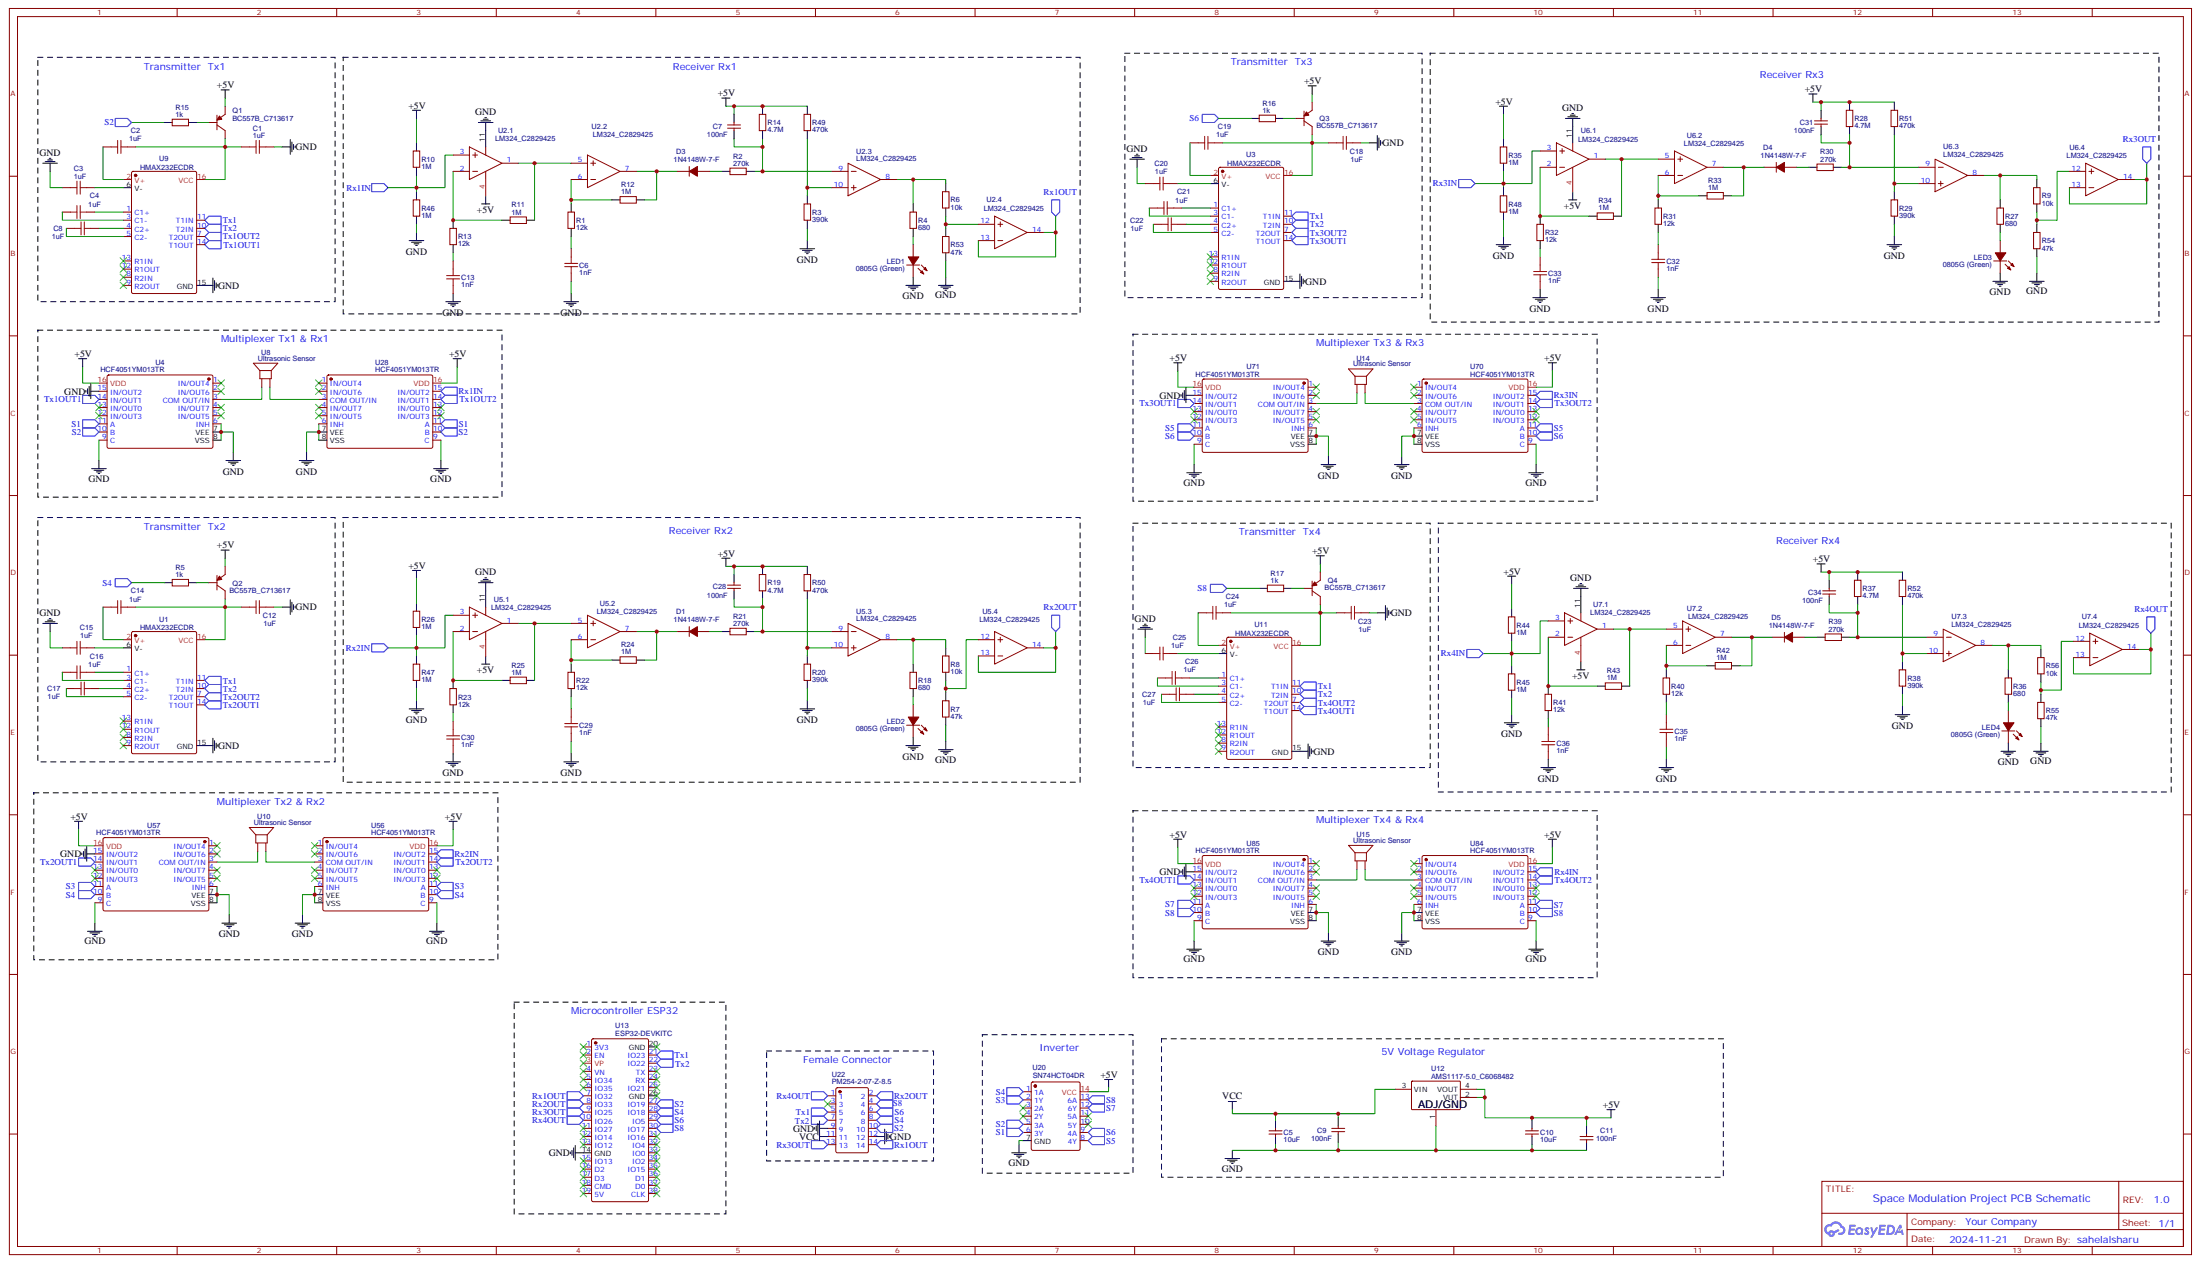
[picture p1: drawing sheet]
# EasyEDA schematic pcb_schematic.json
TITLE: Space Modulation Project PCB Schematic; REV: 1.0; Date: 2024-11-21; Sheet: 1/1; Drawn By: sahelalsharu; Company: Your Company

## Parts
C1  1uF  [C1206]
C2  1uF  [C1206]
C3  1uF  [C1206]
C4  1uF  [C1206]
C5  10uF  [C1206]
C6  1nF  [C0805]
C7  100nF  [C0805]
C8  1uF  [C1206]
C9  100nF  [C0805]
C10  10uF  [C1206]
C11  100nF  [C0805]
C12  1uF  [C1206]
C13  1nF  [C0805]
C14  1uF  [C1206]
C15  1uF  [C1206]
C16  1uF  [C1206]
C17  1uF  [C1206]
C18  1uF  [C1206]
C19  1uF  [C1206]
C20  1uF  [C1206]
C21  1uF  [C1206]
C22  1uF  [C1206]
C23  1uF  [C1206]
C24  1uF  [C1206]
C25  1uF  [C1206]
C26  1uF  [C1206]
C27  1uF  [C1206]
C28  100nF  [C0805]
C29  1nF  [C0805]
C30  1nF  [C0805]
C31  100nF  [C0805]
C32  1nF  [C0805]
C33  1nF  [C0805]
C34  100nF  [C0805]
C35  1nF  [C0805]
C36  1nF  [C0805]
D1  1N4148W-7-F  [SOD-123_L2.7-W1.6-LS3.7-RD-1]
D3  1N4148W-7-F  [SOD-123_L2.7-W1.6-LS3.7-RD-1]
D4  1N4148W-7-F  [SOD-123_L2.7-W1.6-LS3.7-RD-1]
D5  1N4148W-7-F  [SOD-123_L2.7-W1.6-LS3.7-RD-1]
LED1  0805G (Green)  [LED0805-R-RD]
LED2  0805G (Green)  [LED0805-R-RD]
LED3  0805G (Green)  [LED0805-R-RD]
LED4  0805G (Green)  [LED0805-R-RD]
Q1  BC557B_C713617  [TO-92-3_L4.9-W3.7-P1.27-L]
Q2  BC557B_C713617  [TO-92-3_L4.9-W3.7-P1.27-L]
Q3  BC557B_C713617  [TO-92-3_L4.9-W3.7-P1.27-L]
Q4  BC557B_C713617  [TO-92-3_L4.9-W3.7-P1.27-L]
R1  12kΩ  [R0805]
R2  270kΩ  [R0805]
R3  390kΩ  [R0805]
R4  680Ω  [R0805]
R5  1kΩ  [R0805]
R6  10kΩ  [R0805]
R7  47kΩ  [R0805]
R8  10kΩ  [R0805]
R9  10kΩ  [R0805]
R10  1MΩ  [R0805]
R11  1MΩ  [R0805]
R12  1MΩ  [R0805]
R13  12kΩ  [R0805]
R14  4.7MΩ  [R0805]
R15  1kΩ  [R0805]
R16  1kΩ  [R0805]
R17  1kΩ  [R0805]
R18  680Ω  [R0805]
R19  4.7MΩ  [R0805]
R20  390kΩ  [R0805]
R21  270kΩ  [R0805]
R22  12kΩ  [R0805]
R23  12kΩ  [R0805]
R24  1MΩ  [R0805]
R25  1MΩ  [R0805]
R26  1MΩ  [R0805]
R27  680Ω  [R0805]
R28  4.7MΩ  [R0805]
R29  390kΩ  [R0805]
R30  270kΩ  [R0805]
R31  12kΩ  [R0805]
R32  12kΩ  [R0805]
R33  1MΩ  [R0805]
R34  1MΩ  [R0805]
R35  1MΩ  [R0805]
R36  680Ω  [R0805]
R37  4.7MΩ  [R0805]
R38  390kΩ  [R0805]
R39  270kΩ  [R0805]
R40  12kΩ  [R0805]
R41  12kΩ  [R0805]
R42  1MΩ  [R0805]
R43  1MΩ  [R0805]
R44  1MΩ  [R0805]
R45  1MΩ  [R0805]
R46  1MΩ  [R0805]
R47  1MΩ  [R0805]
R48  1MΩ  [R0805]
R49  470kΩ  [R0805]
R50  470kΩ  [R0805]
R51  470kΩ  [R0805]
R52  470kΩ  [R0805]
R53  47kΩ  [R0805]
R54  47kΩ  [R0805]
R55  47kΩ  [R0805]
R56  10kΩ  [R0805]
U1  HMAX232ECDR  [SOP-16_L10.2-W3.9-P1.27-LS6.0-BL]
U2  LM324_C2829425  [SOP-14_L8.6-W3.9-P1.27-LS6.0-BL]  (sections 1,2,3,4)
U3  HMAX232ECDR  [SOP-16_L10.2-W3.9-P1.27-LS6.0-BL]
U4  HCF4051YM013TR  [SO-16_L10.0-W4.0-P1.27-LS6.2-BL]
U5  LM324_C2829425  [SOP-14_L8.6-W3.9-P1.27-LS6.0-BL]  (sections 1,2,3,4)
U6  LM324_C2829425  [SOP-14_L8.6-W3.9-P1.27-LS6.0-BL]  (sections 1,2,3,4)
U7  LM324_C2829425  [SOP-14_L8.6-W3.9-P1.27-LS6.0-BL]  (sections 1,2,3,4)
U8  Ultrasonic Sensor  [ULTRASONIC SENSOR FOOTPRINT]
U9  HMAX232ECDR  [SOP-16_L10.2-W3.9-P1.27-LS6.0-BL]
U10  Ultrasonic Sensor  [ULTRASONIC SENSOR FOOTPRINT]
U11  HMAX232ECDR  [SOP-16_L10.2-W3.9-P1.27-LS6.0-BL]
U12  AMS1117-5.0_C6068482  [SOT-223-4_L6.5-W3.5-P2.30-LS7.0-BR]
U13  ESP32-DEVKITC  [BULETM-SMD_ESP32-DEVKITC]
U14  Ultrasonic Sensor  [ULTRASONIC SENSOR FOOTPRINT]
U15  Ultrasonic Sensor  [ULTRASONIC SENSOR FOOTPRINT]
U20  SN74HCT04DR  [SOIC-14_L8.7-W3.9-P1.27-LS6.0-BL]
U22  PM254-2-07-Z-8.5  [HDR-TH_14P-P2.54-V-F-R2-C7-S2.54]
U28  HCF4051YM013TR  [SO-16_L10.0-W4.0-P1.27-LS6.2-BL]
U56  HCF4051YM013TR  [SO-16_L10.0-W4.0-P1.27-LS6.2-BL]
U57  HCF4051YM013TR  [SO-16_L10.0-W4.0-P1.27-LS6.2-BL]
U70  HCF4051YM013TR  [SO-16_L10.0-W4.0-P1.27-LS6.2-BL]
U71  HCF4051YM013TR  [SO-16_L10.0-W4.0-P1.27-LS6.2-BL]
U84  HCF4051YM013TR  [SO-16_L10.0-W4.0-P1.27-LS6.2-BL]
U85  HCF4051YM013TR  [SO-16_L10.0-W4.0-P1.27-LS6.2-BL]

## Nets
+5V: C7.2 C10.1 C11.2 C28.2 C31.2 C34.2 Q1.3(E) Q2.3(E) Q3.3(E) Q4.3(E) R10.2 R14.2 R19.2 R26.2 R28.2 R35.2 R37.2 R44.2 R49.2 R50.2 R51.2 R52.2 U2.4(VDD) U4.16(VDD) U5.4(VDD) U6.4(VDD) U7.4(VDD) U12.2(VUT) U12.4(VOUT) U20.14(VCC) U28.16(VDD) U56.16(VDD) U57.16(VDD) U70.16(VDD) U71.16(VDD) U84.16(VDD) U85.16(VDD)
GND: C1.2 C3.1 C5.2 C6.2 C9.1 C10.2 C11.1 C12.2 C13.2 C15.1 C18.2 C20.1 C23.2 C25.1 C29.2 C30.2 C32.2 C33.2 C35.2 C36.2 LED1.2(K) LED2.2(K) LED3.2(K) LED4.2(K) R3.1 R7.2 R20.1 R29.1 R38.1 R45.1 R46.1 R47.1 R48.1 R53.2 R54.2 R55.2 U1.15(GND) U2.11(VSS) U3.15(GND) U4.6(INH) U4.7(VEE) U4.8(VSS) U4.9(C) U4.15(IN/OUT2) U5.11(VSS) U6.11(VSS) U7.11(VSS) U9.15(GND) U11.15(GND) U12.1(ADJ/GND) U13.14(GND) U20.7(GND) U22.9 U22.12 U28.6(INH) U28.7(VEE) U28.8(VSS) U28.9(C) U56.6(INH) U56.7(VEE) U56.8(VSS) U56.9(C) U57.6(INH) U57.7(VEE) U57.8(VSS) U57.9(C) U57.15(IN/OUT2) U70.6(INH) U70.7(VEE) U70.8(VSS) U70.9(C) U71.6(INH) U71.7(VEE) U71.8(VSS) U71.9(C) U71.15(IN/OUT2) U84.6(INH) U84.7(VEE) U84.8(VSS) U84.9(C) U85.6(INH) U85.7(VEE) U85.8(VSS) U85.9(C) U85.15(IN/OUT2)
VCC: C5.1 C9.2 U12.3(VIN) U22.11
Rx1IN: R10.1 R46.2 U2.3(VINA+) U28.15(IN/OUT2)
Rx1OUT: U2.13(VIND-) U2.14(VOUTD) U13.7(IO32) U22.14
Rx2IN: R26.1 R47.2 U5.3(VINA+) U56.15(IN/OUT2)
Rx2OUT: U5.13(VIND-) U5.14(VOUTD) U13.8(IO33) U22.2
Rx3IN: R35.1 R48.2 U6.3(VINA+) U70.15(IN/OUT2)
Rx3OUT: U6.13(VIND-) U6.14(VOUTD) U13.9(IO25) U22.13
Rx4IN: R44.1 R45.2 U7.3(VINA+) U84.15(IN/OUT2)
Rx4OUT: U7.13(VIND-) U7.14(VOUTD) U13.10(IO26) U22.1
S1: U4.11(A) U20.6(3Y) U28.11(A)
S2: R15.1 U4.10(B) U13.27(IO19) U20.5(3A) U22.10 U28.10(B)
S3: U20.2(1Y) U56.11(A) U57.11(A)
S4: R5.1 U13.28(IO18) U20.1(1A) U22.8 U56.10(B) U57.10(B)
S5: U20.8(4Y) U70.11(A) U71.11(A)
S6: R16.1 U13.29(IO5) U20.9(4A) U22.6 U70.10(B) U71.10(B)
S7: U20.12(6Y) U84.11(A) U85.11(A)
S8: R17.1 U13.30(IO17) U20.13(6A) U22.4 U84.10(B) U85.10(B)
Tx1: U1.11(T1IN) U3.11(T1IN) U9.11(T1IN) U11.11(T1IN) U13.21(IO23) U22.5
Tx1OUT1: U4.14(IN/OUT1) U9.14(T1OUT)
Tx1OUT2: U9.7(T2OUT) U28.14(IN/OUT1)
Tx2: U1.10(T2IN) U3.10(T2IN) U9.10(T2IN) U11.10(T2IN) U13.22(IO22) U22.7
Tx2OUT1: U1.14(T1OUT) U57.14(IN/OUT1)
Tx2OUT2: U1.7(T2OUT) U56.14(IN/OUT1)
Tx3OUT1: U3.14(T1OUT) U71.14(IN/OUT1)
Tx3OUT2: U3.7(T2OUT) U70.14(IN/OUT1)
Tx4OUT1: U11.14(T1OUT) U85.14(IN/OUT1)
Tx4OUT2: U11.7(T2OUT) U84.14(IN/OUT1)
Net-(C1-1): C1.1 C2.2 Q1.1(C) U9.16(VCC)
Net-(C2-1): C2.1 U9.2(V+)
Net-(C3-2): C3.2 U9.6(V-)
Net-(C4-1): C4.1 U9.3(C1-)
Net-(C4-2): C4.2 U9.1(C1+)
Net-(C6-1): C6.1 R1.1
Net-(C7-1): C7.1 R2.2 R14.1 U2.9(VINC-)
Net-(C8-1): C8.1 U9.5(C2-)
Net-(C8-2): C8.2 U9.4(C2+)
Net-(C12-1): C12.1 C14.2 Q2.1(C) U1.16(VCC)
Net-(C13-1): C13.1 R13.1
Net-(C14-1): C14.1 U1.2(V+)
Net-(C15-2): C15.2 U1.6(V-)
Net-(C16-1): C16.1 U1.3(C1-)
Net-(C16-2): C16.2 U1.1(C1+)
Net-(C17-1): C17.1 U1.5(C2-)
Net-(C17-2): C17.2 U1.4(C2+)
Net-(C18-1): C18.1 C19.2 Q3.1(C) U3.16(VCC)
Net-(C19-1): C19.1 U3.2(V+)
Net-(C20-2): C20.2 U3.6(V-)
Net-(C21-1): C21.1 U3.3(C1-)
Net-(C21-2): C21.2 U3.1(C1+)
Net-(C22-1): C22.1 U3.5(C2-)
Net-(C22-2): C22.2 U3.4(C2+)
Net-(C23-1): C23.1 C24.2 Q4.1(C) U11.16(VCC)
Net-(C24-1): C24.1 U11.2(V+)
Net-(C25-2): C25.2 U11.6(V-)
Net-(C26-1): C26.1 U11.3(C1-)
Net-(C26-2): C26.2 U11.1(C1+)
Net-(C27-1): C27.1 U11.5(C2-)
Net-(C27-2): C27.2 U11.4(C2+)
Net-(C28-1): C28.1 R19.1 R21.2 U5.9(VINC-)
Net-(C29-1): C29.1 R22.1
Net-(C30-1): C30.1 R23.1
Net-(C31-1): C31.1 R28.1 R30.2 U6.9(VINC-)
Net-(C32-1): C32.1 R31.1
Net-(C33-1): C33.1 R32.1
Net-(C34-1): C34.1 R37.1 R39.2 U7.9(VINC-)
Net-(C35-1): C35.1 R40.1
Net-(C36-1): C36.1 R41.1
Net-(D1-1): D1.1(C) R24.1 U5.7(VOUTB)
Net-(D1-2): D1.2(A) R21.1
Net-(D3-1): D3.1(C) R12.1 U2.7(VOUTB)
Net-(D3-2): D3.2(A) R2.1
Net-(D4-1): D4.1(C) R33.1 U6.7(VOUTB)
Net-(D4-2): D4.2(A) R30.1
Net-(D5-1): D5.1(C) R42.1 U7.7(VOUTB)
Net-(D5-2): D5.2(A) R39.1
Net-(LED1-1): LED1.1(A) R4.1
Net-(LED2-1): LED2.1(A) R18.1
Net-(LED3-1): LED3.1(A) R27.1
Net-(LED4-1): LED4.1(A) R36.1
Net-(Q1-2): Q1.2(B) R15.2
Net-(Q2-2): Q2.2(B) R5.2
Net-(Q3-2): Q3.2(B) R16.2
Net-(Q4-2): Q4.2(B) R17.2
Net-(R1-2): R1.2 R12.2 U2.6(VINB-)
Net-(R3-2): R3.2 R49.1 U2.10(VINC+)
Net-(R4-2): R4.2 R6.2 U2.8(VOUTC)
Net-(R6-1): R6.1 R53.1 U2.12(VIND+)
Net-(R7-1): R7.1 R8.1 U5.12(VIND+)
Net-(R8-2): R8.2 R18.2 U5.8(VOUTC)
Net-(R9-1): R9.1 R54.1 U6.12(VIND+)
Net-(R9-2): R9.2 R27.2 U6.8(VOUTC)
Net-(R11-1): R11.1 U2.1(VOUTA) U2.5(VINB+)
Net-(R11-2): R11.2 R13.2 U2.2(VINA-)
Net-(R20-2): R20.2 R50.1 U5.10(VINC+)
Net-(R22-2): R22.2 R24.2 U5.6(VINB-)
Net-(R23-2): R23.2 R25.2 U5.2(VINA-)
Net-(R25-1): R25.1 U5.1(VOUTA) U5.5(VINB+)
Net-(R29-2): R29.2 R51.1 U6.10(VINC+)
Net-(R31-2): R31.2 R33.2 U6.6(VINB-)
Net-(R32-2): R32.2 R34.2 U6.2(VINA-)
Net-(R34-1): R34.1 U6.1(VOUTA) U6.5(VINB+)
Net-(R36-2): R36.2 R56.2 U7.8(VOUTC)
Net-(R38-2): R38.2 R52.1 U7.10(VINC+)
Net-(R40-2): R40.2 R42.2 U7.6(VINB-)
Net-(R41-2): R41.2 R43.2 U7.2(VINA-)
Net-(R43-1): R43.1 U7.1(VOUTA) U7.5(VINB+)
Net-(R55-1): R55.1 R56.1 U7.12(VIND+)
Net-(U4-3): U4.3(COM OUT/IN) U8.1
Net-(U8-2): U8.2 U28.3(COM OUT/IN)
Net-(U10-1): U10.1 U57.3(COM OUT/IN)
Net-(U10-2): U10.2 U56.3(COM OUT/IN)
Net-(U14-1): U14.1 U71.3(COM OUT/IN)
Net-(U14-2): U14.2 U70.3(COM OUT/IN)
Net-(U15-1): U15.1 U85.3(COM OUT/IN)
Net-(U15-2): U15.2 U84.3(COM OUT/IN)

Not connected (* = marked no-connect by the designer): U1 8(R2IN)* 9(R2OUT)* 12(R1OUT)* 13(R1IN)*; U3 8(R2IN)* 9(R2OUT)* 12(R1OUT)* 13(R1IN)*; U4 1(IN/OUT4)* 2(IN/OUT6)* 4(IN/OUT7)* 5(IN/OUT5)* 12(IN/OUT3)* 13(IN/OUT0)*; U9 8(R2IN)* 9(R2OUT)* 12(R1OUT)* 13(R1IN)*; U11 8(R2IN)* 9(R2OUT)* 12(R1OUT)* 13(R1IN)*; U13 1(3V3)* 2(EN)* 3(VP)* 4(VN)* 5(IO34)* 6(IO35)* 11(IO27)* 12(IO14)* 13(IO12)* 15(IO13)* 16(D2)* 17(D3)* 18(CMD)* 19(5V)* 20(GND)* 23(TX)* 24(RX)* 25(IO21)* 26(GND)* 31(IO16)* 32(IO4)* 33(IO0)* 34(IO2)* 35(IO15)* 36(D1)* 37(D0)* 38(CLK)*; U20 3(2A)* 4(2Y)* 10(5Y)* 11(5A)*; U22 3*; U28 1(IN/OUT4)* 2(IN/OUT6)* 4(IN/OUT7)* 5(IN/OUT5)* 12(IN/OUT3)* 13(IN/OUT0)*; U56 1(IN/OUT4)* 2(IN/OUT6)* 4(IN/OUT7)* 5(IN/OUT5)* 12(IN/OUT3)* 13(IN/OUT0)*; U57 1(IN/OUT4)* 2(IN/OUT6)* 4(IN/OUT7)* 5(IN/OUT5)* 12(IN/OUT3)* 13(IN/OUT0)*; U70 1(IN/OUT4)* 2(IN/OUT6)* 4(IN/OUT7)* 5(IN/OUT5)* 12(IN/OUT3)* 13(IN/OUT0)*; U71 1(IN/OUT4)* 2(IN/OUT6)* 4(IN/OUT7)* 5(IN/OUT5)* 12(IN/OUT3)* 13(IN/OUT0)*; U84 1(IN/OUT4)* 2(IN/OUT6)* 4(IN/OUT7)* 5(IN/OUT5)* 12(IN/OUT3)* 13(IN/OUT0)*; U85 1(IN/OUT4)* 2(IN/OUT6)* 4(IN/OUT7)* 5(IN/OUT5)* 12(IN/OUT3)* 13(IN/OUT0)*

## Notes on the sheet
- Transmitter  Tx3
- Transmitter  Tx1
- Receiver Rx1
- Receiver Rx3
- Multiplexer Tx1 & Rx1
- Multiplexer Tx3 & Rx3
- Transmitter  Tx2
- Receiver Rx2
- Transmitter  Tx4
- Receiver Rx4
- Multiplexer Tx2 & Rx2
- Multiplexer Tx4 & Rx4
- Microcontroller ESP32
- Inverter
- 5V Voltage Regulator
- Female Connector
- ADJ/GND
